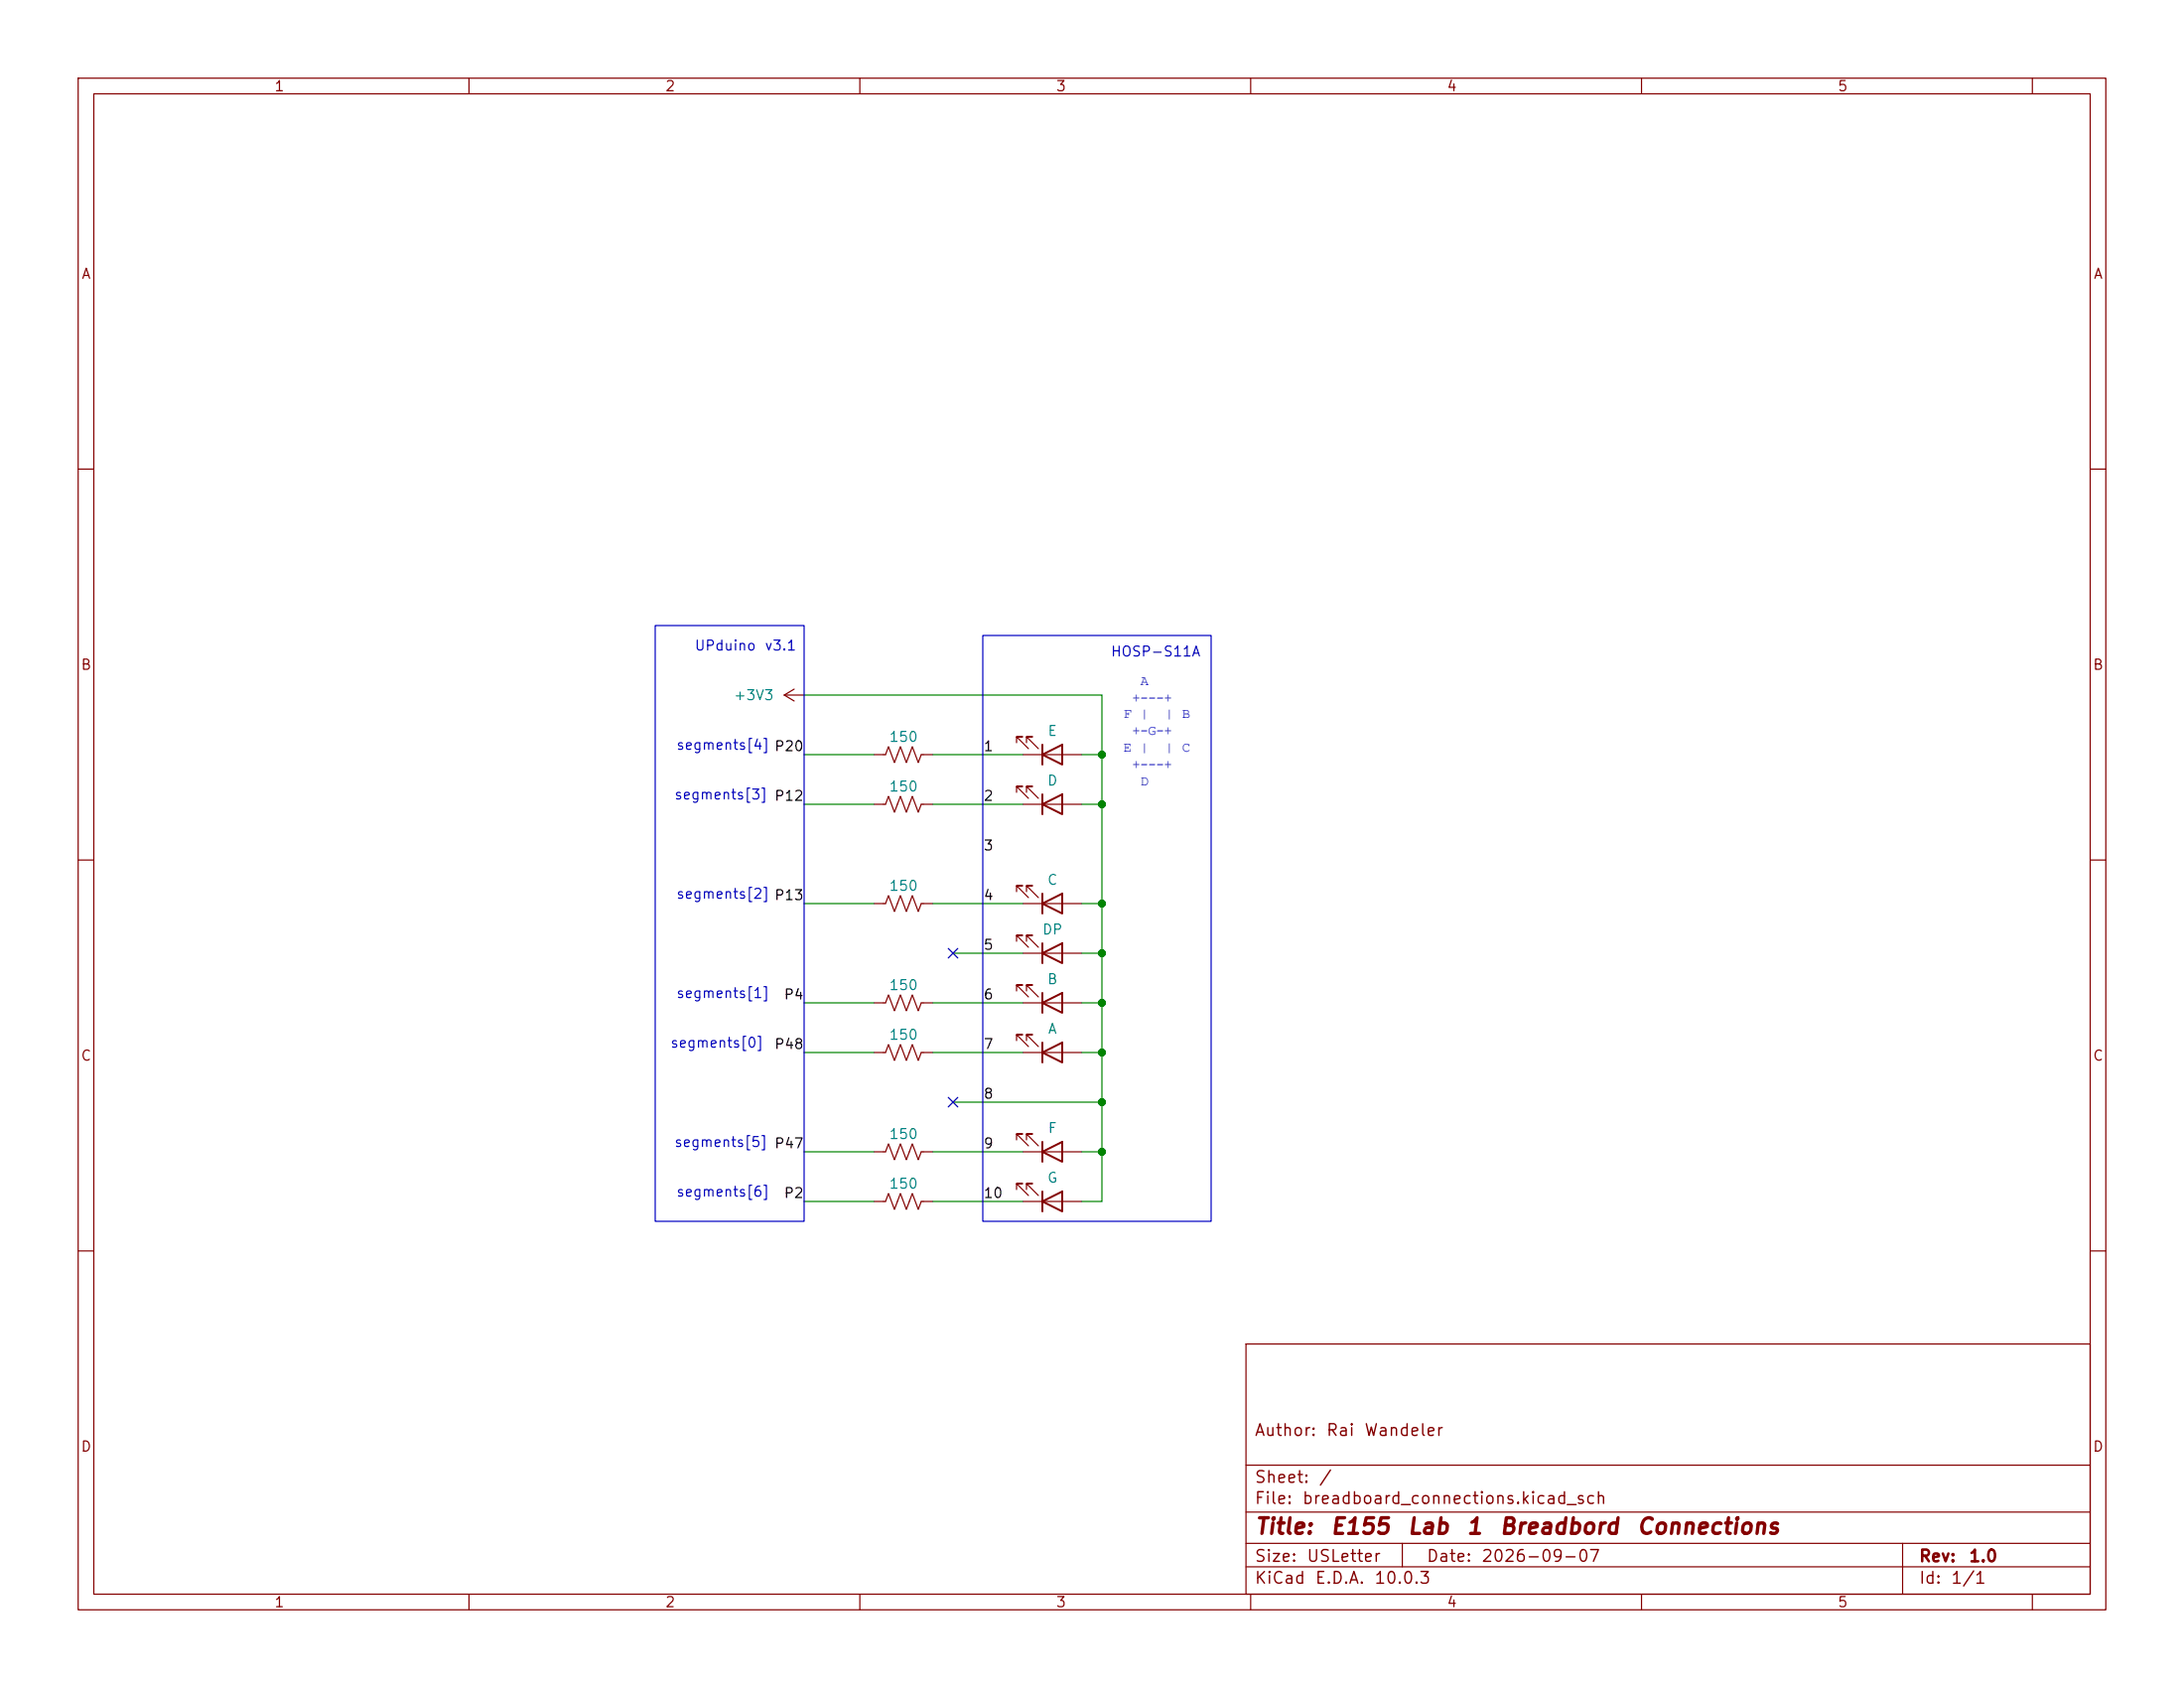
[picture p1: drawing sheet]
<svg xmlns="http://www.w3.org/2000/svg" width="279mm" height="216mm" viewBox="0 0 279 216" stroke-linecap="round" stroke-linejoin="round" font-family="sans-serif">
<g fill="none" stroke="#840000" stroke-width=".15">
<path d="M10 10h259.4v195.9h-259.4zM12 12h255.4v191.9h-255.4zM60 10v2M110 10v2M160 10v2M210 10v2M260 10v2M10 60h2M267.4 60h2M100.3 88.9l1.3 .8M100.3 88.9h2.6M101.6 88.1l-1.3 .8"/>
<path d="M102.9 88.9h.1M111.8 96.5h1.5l.4-1 .7 2 .8-2 .8 2 .7-2 .8 2 .4-1h1.5M130 95v-.8h.8h-.8l1.6 1.6M130.8 96.5h7.6M131.3 95v-.8h.8h-.8l1.5 1.6M10 110h2M111.8 102.9h1.5l.4-1 .7 2 .8-2 .8 2 .7-2 .8 2 .4-1h1.5M111.8 115.6h1.5l.4-1 .7 2 .8-2 .8 2 .7-2 .8 2 .4-1h1.5M130 114v-.7h.8h-.8l1.6 1.5M130 101.3v-.7h.8h-.8l1.6 1.5M130.8 115.6h7.6M130.8 102.9h7.6"/>
<path d="M131.3 114v-.7h.8h-.8l1.5 1.5M131.3 101.3v-.7h.8h-.8l1.5 1.5M267.4 110h2M111.8 134.6h1.5l.4-1 .7 2 .8-2 .8 2 .7-2 .8 2 .4-1h1.5M111.8 128.3h1.5l.4-1 .7 2 .8-2 .8 2 .7-2 .8 2 .4-1h1.5M130 133.1v-.8h.8h-.8l1.6 1.6M130 120.4v-.8h.8h-.8l1.6 1.6M130 126.7v-.7h.8h-.8l1.6 1.5M130.8 134.6h7.6M130.8 128.3h7.6M130.8 121.9h7.6M131.3 133.1v-.8h.8h-.8l1.5 1.6"/>
<path d="M131.3 120.4v-.8h.8h-.8l1.5 1.6M131.3 126.7v-.7h.8h-.8l1.5 1.5M111.8 153.7h1.5l.4-1 .7 2 .8-2 .8 2 .7-2 .8 2 .4-1h1.5M111.8 147.3h1.5l.4-1 .7 2 .8-2 .8 2 .7-2 .8 2 .4-1h1.5M130 145.8v-.8h.8h-.8l1.6 1.6M130 152.1v-.7h.8h-.8l1.6 1.5M130.8 153.7h7.6M130.8 147.3h7.6M131.3 145.8v-.8h.8h-.8l1.5 1.6M131.3 152.1v-.7h.8h-.8l1.5 1.5M10 160h2M159.4 171.9h108v32h-108z"/>
<path d="M267.4 160h2M159.4 197.4h108M159.4 193.4h108M159.4 187.4h108M179.4 197.4v3M243.4 197.4v6.5M60 203.9v2M110 203.9v2M159.4 200.4h108M160 203.9v2M210 203.9v2M260 203.9v2"/>
</g>
<g fill="none" stroke="#840000" stroke-width=".25">
<path d="M133.3 96.5l2.6-1.2v2.5zM133.3 95.3v2.5M133.3 115.6l2.6-1.3v2.5zM133.3 102.9l2.6-1.3v2.5zM133.3 101.6v2.5M133.3 114.3v2.5M133.3 134.6l2.6-1.2v2.5zM133.3 121.9l2.6-1.2v2.5zM133.3 128.3l2.6-1.3v2.5zM133.3 120.7v2.5M133.3 127v2.5M133.3 133.4v2.5"/>
<path d="M133.3 147.3l2.6-1.2v2.5zM133.3 153.7l2.6-1.3v2.5zM133.3 146.1v2.5M133.3 152.4v2.5"/>
</g>
<g fill="none" stroke="#008400" stroke-width=".15">
<path d="M102.9 88.9h38.1v64.8h-2.6M102.9 96.5h8.9M119.4 96.5h11.4M138.4 96.5h2.6M102.9 115.6h8.9M102.9 102.9h8.9M119.4 115.6h11.4M119.4 102.9h11.4M138.4 115.6h2.6M138.4 102.9h2.6M102.9 134.6h8.9M102.9 128.3h8.9"/>
<path d="M119.4 134.6h11.4M119.4 128.3h11.4M121.9 121.9h8.9M138.4 134.6h2.6M138.4 128.3h2.6M138.4 121.9h2.6M102.9 147.3h8.9M102.9 153.7h8.9M119.4 147.3h11.4M119.4 153.7h11.4M121.9 141h19.1M138.4 147.3h2.6"/>
</g>
<path d="M121.3 121.3l1.2 1.2M122.5 121.3l-1.2 1.2M121.3 140.4l1.2 1.2M122.5 140.4l-1.2 1.2" fill="none" stroke="#000084" stroke-width=".15"/>
<path d="M83.8 80h19.1v76.2h-19.1zM125.7 81.3h29.2v74.9h-29.2z" fill="none" stroke="#0000c2" stroke-width=".15"/>
<g fill="#008400" stroke="#008400" stroke-width=".13">
<circle cx="141" cy="121.9" r=".46"/>
<circle cx="141" cy="147.3" r=".46"/>
<circle cx="141" cy="134.6" r=".46"/>
<circle cx="141" cy="141" r=".46"/>
<circle cx="141" cy="128.3" r=".46"/>
<circle cx="141" cy="102.9" r=".46"/>
<circle cx="141" cy="115.6" r=".46"/>
<circle cx="141" cy="96.5" r=".46"/>
</g>
<g font-size="2" fill="#840000">
<text x="160.4" y="196.7">Title:</text>
<text x="170.1" y="196.7">E155</text>
<text x="179.9" y="196.7">Lab</text>
<text x="187.5" y="196.7">1</text>
<text x="191.7" y="196.7">Breadbord</text>
<text x="209.3" y="196.7">Connections</text>
</g>
<g font-size="1.8" fill="#0000c2">
<text x="144.8" y="89.7">+---+</text>
<text x="145.9" y="87.6">A</text>
<text x="143.8" y="91.9">F |</text>
<text x="144.8" y="94">+-G-+</text>
<text x="149.1" y="91.9">| B</text>
<text x="143.8" y="96.1">E |</text>
<text x="144.8" y="98.3">+---+</text>
<text x="145.9" y="100.4">D</text>
<text x="149.1" y="96.1">| C</text>
</g>
<g font-size="1.5" fill="#840000">
<text x="160.4" y="184">Author:</text>
<text x="169.6" y="184">Rai</text>
<text x="174.4" y="184">Wandeler</text>
<text x="160.4" y="190">Sheet:</text>
<text x="168.6" y="190">/</text>
<text x="160.4" y="192.7">File:</text>
<text x="166.5" y="192.7">breadboard_connections.kicad_sch</text>
<text x="160.4" y="202.9">KiCad</text>
<text x="160.4" y="200.1">Size:</text>
<text x="167.1" y="200.1">USLetter</text>
<text x="168.1" y="202.9">E.D.A.</text>
<text x="175.7" y="202.9">10.0.3</text>
<text x="182.4" y="200.1">Date:</text>
<text x="189.4" y="200.1">2026-09-07</text>
<text x="245.4" y="200.1">Rev:</text>
<text x="245.4" y="202.9">Id:</text>
<text x="249.5" y="202.9">1/1</text>
<text x="251.8" y="200.1">1.0</text>
</g>
<g font-size="1.3" fill="#840000">
<text x="35" y="12">1</text>
<text x="85" y="12">2</text>
<text x="135" y="12">3</text>
<text x="185" y="12">4</text>
<text x="235" y="12">5</text>
<text x="10.3" y="36">A</text>
<text x="267.7" y="36">A</text>
<text x="10.3" y="86">B</text>
<text x="267.7" y="86">B</text>
<text x="10.3" y="136">C</text>
<text x="267.7" y="136">C</text>
<text x="10.3" y="186">D</text>
<text x="267.7" y="186">D</text>
<text x="35" y="205.9">1</text>
<text x="85" y="205.9">2</text>
<text x="135" y="205.9">3</text>
<text x="185" y="205.9">4</text>
<text x="235" y="205.9">5</text>
</g>
<g font-size="1.3" fill="#0000c2">
<text x="88.8" y="83.5">UPduino</text>
<text x="97.7" y="83.5">v3.1</text>
<text x="142" y="84.3">HOSP-S11A</text>
<text x="86.4" y="96.2">segments[4] P20</text>
<text x="86.2" y="102.6">segments[3] P12</text>
<text x="86.4" y="115.3">segments[2] P13</text>
<text x="86.4" y="128">segments[1]</text>
<text x="85.7" y="134.3">segments[0]</text>
<text x="86.2" y="147">segments[5] P47</text>
<text x="86.4" y="153.4">segments[6]</text>
</g>
<g font-size="1.3" fill="#008484">
<text x="93.8" y="89.9">+3V3</text>
<text x="113.7" y="95.2">150</text>
<text x="133.9" y="94.4">E</text>
<text x="113.7" y="101.6">150</text>
<text x="133.9" y="100.8">D</text>
<text x="133.9" y="113.5">C</text>
<text x="113.7" y="114.3">150</text>
<text x="133.2" y="119.8">DP</text>
<text x="113.7" y="127">150</text>
<text x="133.9" y="126.2">B</text>
<text x="113.7" y="133.3">150</text>
<text x="134" y="132.5">A</text>
<text x="113.7" y="146">150</text>
<text x="134" y="145.2">F</text>
<text x="113.7" y="152.4">150</text>
<text x="133.9" y="151.6">G</text>
</g>
<g font-size="1.3">
<text x="125.7" y="96.4">1</text>
<text x="125.7" y="102.7">2</text>
<text x="125.7" y="109.1">3</text>
<text x="125.7" y="115.4">4</text>
<text x="125.7" y="121.8">5</text>
<text x="100.2" y="128.1">P4</text>
<text x="125.7" y="128.1">6</text>
<text x="99" y="134.5">P48</text>
<text x="125.7" y="134.5">7</text>
<text x="125.7" y="140.8">8</text>
<text x="125.7" y="147.2">9</text>
<text x="100.2" y="153.5">P2</text>
<text x="125.7" y="153.5">10</text>
</g>
</svg>
